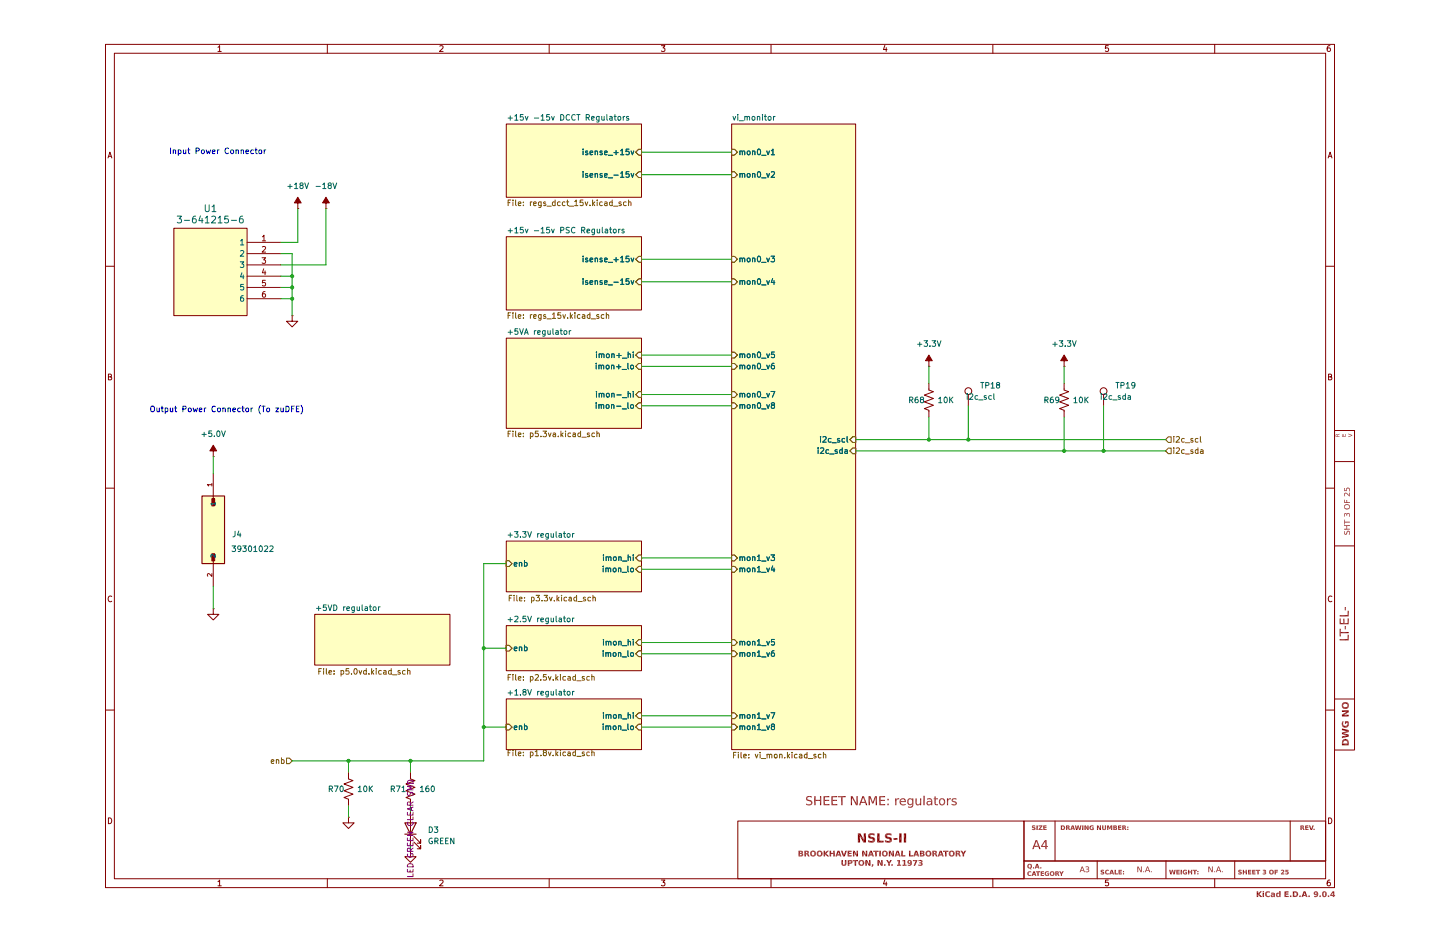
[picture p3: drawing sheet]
(kicad_sch
 (version 20250114)
 (generator "eeschema")
 (generator_version "9.0")
 (paper "A4")
 (lib_symbols
  (symbol "Connector:TestPoint"
   (pin_numbers (hide yes))
   (pin_names
    (offset 0.762) (hide yes)) (exclude_from_sim no) (in_bom yes) (on_board yes)
   (property "Reference" "TP" (at 0 6.858 0) (effects (font (size 1.27 1.27))))
   (property "Value" "TestPoint" (at 0 5.08 0) (effects (font (size 1.27 1.27))))
   (property "Footprint" "" (at 5.08 0 0) (effects (font (size 1.27 1.27)) (hide yes)))
   (property "Datasheet" "~" (at 5.08 0 0) (effects (font (size 1.27 1.27)) (hide yes)))
   (property "Description" "test point" (at 0 0 0) (effects (font (size 1.27 1.27)) (hide yes)))
   (symbol "TestPoint_0_1"
    (circle (center 0 3.302) (radius 0.762) (stroke (width 0) (type default)) (fill (type none))))
   (symbol "TestPoint_1_1"
    (pin passive line (at 0 0 90) (length 2.54) (name "1" (effects (font (size 1.27 1.27)))) (number "1" (effects (font (size 1.27 1.27))))))
   (embedded_fonts no))
  (symbol "Device:LED"
   (pin_numbers (hide yes))
   (pin_names
    (offset 1.016) (hide yes)) (exclude_from_sim no) (in_bom yes) (on_board yes)
   (property "Reference" "D" (at 0 2.54 0) (effects (font (size 1.27 1.27))))
   (property "Value" "LED" (at 0 -2.54 0) (effects (font (size 1.27 1.27))))
   (property "Footprint" "" (at 0 0 0) (effects (font (size 1.27 1.27)) (hide yes)))
   (property "Datasheet" "~" (at 0 0 0) (effects (font (size 1.27 1.27)) (hide yes)))
   (property "Description" "Light emitting diode" (at 0 0 0) (effects (font (size 1.27 1.27)) (hide yes)))
   (symbol "LED_0_1"
    (polyline (pts (xy -3.048 -0.762) (xy -4.572 -2.286) (xy -3.81 -2.286) (xy -4.572 -2.286) (xy -4.572 -1.524)) (stroke (width 0) (type default)) (fill (type none)))
    (polyline (pts (xy -1.778 -0.762) (xy -3.302 -2.286) (xy -2.54 -2.286) (xy -3.302 -2.286) (xy -3.302 -1.524)) (stroke (width 0) (type default)) (fill (type none)))
    (polyline (pts (xy -1.27 0) (xy 1.27 0)) (stroke (width 0) (type default)) (fill (type none)))
    (polyline (pts (xy -1.27 -1.27) (xy -1.27 1.27)) (stroke (width 0.254) (type default)) (fill (type none)))
    (polyline (pts (xy 1.27 -1.27) (xy 1.27 1.27) (xy -1.27 0) (xy 1.27 -1.27)) (stroke (width 0.254) (type default)) (fill (type none))))
   (symbol "LED_1_1"
    (pin passive line (at -3.81 0 0) (length 2.54) (name "K" (effects (font (size 1.27 1.27)))) (number "1" (effects (font (size 1.27 1.27)))))
    (pin passive line (at 3.81 0 180) (length 2.54) (name "A" (effects (font (size 1.27 1.27)))) (number "2" (effects (font (size 1.27 1.27))))))
   (embedded_fonts no))
  (symbol "Device:R_US"
   (pin_numbers (hide yes))
   (pin_names
    (offset 0)) (exclude_from_sim no) (in_bom yes) (on_board yes)
   (property "Reference" "R" (at 2.54 0 90) (effects (font (size 1.27 1.27))))
   (property "Value" "R_US" (at -2.54 0 90) (effects (font (size 1.27 1.27))))
   (property "Footprint" "" (at 1.016 -0.254 90) (effects (font (size 1.27 1.27)) (hide yes)))
   (property "Datasheet" "~" (at 0 0 0) (effects (font (size 1.27 1.27)) (hide yes)))
   (property "Description" "Resistor, US symbol" (at 0 0 0) (effects (font (size 1.27 1.27)) (hide yes)))
   (symbol "R_US_0_1"
    (polyline (pts (xy 0 2.286) (xy 0 2.54)) (stroke (width 0) (type default)) (fill (type none)))
    (polyline (pts (xy 0 2.286) (xy 1.016 1.905) (xy 0 1.524) (xy -1.016 1.143) (xy 0 0.762)) (stroke (width 0) (type default)) (fill (type none)))
    (polyline (pts (xy 0 0.762) (xy 1.016 0.381) (xy 0 0) (xy -1.016 -0.381) (xy 0 -0.762)) (stroke (width 0) (type default)) (fill (type none)))
    (polyline (pts (xy 0 -0.762) (xy 1.016 -1.143) (xy 0 -1.524) (xy -1.016 -1.905) (xy 0 -2.286)) (stroke (width 0) (type default)) (fill (type none)))
    (polyline (pts (xy 0 -2.286) (xy 0 -2.54)) (stroke (width 0) (type default)) (fill (type none))))
   (symbol "R_US_1_1"
    (pin passive line (at 0 3.81 270) (length 1.27) (name "~" (effects (font (size 1.27 1.27)))) (number "1" (effects (font (size 1.27 1.27)))))
    (pin passive line (at 0 -3.81 90) (length 1.27) (name "~" (effects (font (size 1.27 1.27)))) (number "2" (effects (font (size 1.27 1.27))))))
   (embedded_fonts no))
  (symbol "power:GND"
   (power)
   (pin_numbers (hide yes))
   (pin_names
    (offset 0) (hide yes)) (exclude_from_sim no) (in_bom yes) (on_board yes)
   (property "Reference" "#PWR" (at 0 -6.35 0) (effects (font (size 1.27 1.27)) (hide yes)))
   (property "Value" "GND" (at 0 -3.81 0) (effects (font (size 1.27 1.27))))
   (property "Footprint" "" (at 0 0 0) (effects (font (size 1.27 1.27)) (hide yes)))
   (property "Datasheet" "" (at 0 0 0) (effects (font (size 1.27 1.27)) (hide yes)))
   (property "Description" "Power symbol creates a global label with name \"GND\" , ground" (at 0 0 0) (effects (font (size 1.27 1.27)) (hide yes)))
   (symbol "GND_0_1"
    (polyline (pts (xy 0 0) (xy 0 -1.27) (xy 1.27 -1.27) (xy 0 -2.54) (xy -1.27 -1.27) (xy 0 -1.27)) (stroke (width 0) (type default)) (fill (type none))))
   (symbol "GND_1_1"
    (pin power_in line (at 0 0 270) (length 0) (name "~" (effects (font (size 1.27 1.27)))) (number "1" (effects (font (size 1.27 1.27))))))
   (embedded_fonts no))
  (symbol "psc:+18V"
   (power)
   (pin_numbers (hide yes))
   (pin_names
    (offset 0) (hide yes)) (exclude_from_sim no) (in_bom yes) (on_board yes)
   (property "Reference" "#PWR" (at 0 -3.81 0) (effects (font (size 1.27 1.27)) (hide yes)))
   (property "Value" "+18V" (at 0 3.556 0) (effects (font (size 1.27 1.27))))
   (property "Footprint" "" (at 0 0 0) (effects (font (size 1.27 1.27)) (hide yes)))
   (property "Datasheet" "" (at 0 0 0) (effects (font (size 1.27 1.27)) (hide yes)))
   (property "Description" "Power symbol creates a global label with name \"-15V\"" (at 0 0 0) (effects (font (size 1.27 1.27)) (hide yes)))
   (symbol "+18V_0_0"
    (pin power_in line (at 0 0 90) (length 0) (name "~" (effects (font (size 1.27 1.27)))) (number "1" (effects (font (size 1.27 1.27))))))
   (symbol "+18V_0_1"
    (polyline (pts (xy 0 0) (xy 0 1.27) (xy 0.762 1.27) (xy 0 2.54) (xy -0.762 1.27) (xy 0 1.27)) (stroke (width 0) (type default)) (fill (type outline))))
   (embedded_fonts no))
  (symbol "psc:+3.3V"
   (power)
   (pin_numbers (hide yes))
   (pin_names
    (offset 0) (hide yes)) (exclude_from_sim no) (in_bom yes) (on_board yes)
   (property "Reference" "#PWR" (at 0 -3.81 0) (effects (font (size 1.27 1.27)) (hide yes)))
   (property "Value" "+3.3V" (at 0 3.556 0) (effects (font (size 1.27 1.27))))
   (property "Footprint" "" (at 0 0 0) (effects (font (size 1.27 1.27)) (hide yes)))
   (property "Datasheet" "" (at 0 0 0) (effects (font (size 1.27 1.27)) (hide yes)))
   (property "Description" "Power symbol creates a global label with name \"-15V\"" (at 0 0 0) (effects (font (size 1.27 1.27)) (hide yes)))
   (symbol "+3.3V_0_0"
    (pin power_in line (at 0 0 90) (length 0) (name "~" (effects (font (size 1.27 1.27)))) (number "1" (effects (font (size 1.27 1.27))))))
   (symbol "+3.3V_0_1"
    (polyline (pts (xy 0 0) (xy 0 1.27) (xy 0.762 1.27) (xy 0 2.54) (xy -0.762 1.27) (xy 0 1.27)) (stroke (width 0) (type default)) (fill (type outline))))
   (embedded_fonts no))
  (symbol "psc:+5.0V"
   (power)
   (pin_numbers (hide yes))
   (pin_names
    (offset 0) (hide yes)) (exclude_from_sim no) (in_bom yes) (on_board yes)
   (property "Reference" "#PWR" (at 0 -3.81 0) (effects (font (size 1.27 1.27)) (hide yes)))
   (property "Value" "+5.0V" (at 0 3.556 0) (effects (font (size 1.27 1.27))))
   (property "Footprint" "" (at 0 0 0) (effects (font (size 1.27 1.27)) (hide yes)))
   (property "Datasheet" "" (at 0 0 0) (effects (font (size 1.27 1.27)) (hide yes)))
   (property "Description" "Power symbol creates a global label with name \"-15V\"" (at 0 0 0) (effects (font (size 1.27 1.27)) (hide yes)))
   (symbol "+5.0V_0_0"
    (pin power_in line (at 0 0 90) (length 0) (name "~" (effects (font (size 1.27 1.27)))) (number "1" (effects (font (size 1.27 1.27))))))
   (symbol "+5.0V_0_1"
    (polyline (pts (xy 0 0) (xy 0 1.27) (xy 0.762 1.27) (xy 0 2.54) (xy -0.762 1.27) (xy 0 1.27)) (stroke (width 0) (type default)) (fill (type outline))))
   (embedded_fonts no))
  (symbol "psc:-18V"
   (power)
   (pin_numbers (hide yes))
   (pin_names
    (offset 0) (hide yes)) (exclude_from_sim no) (in_bom yes) (on_board yes)
   (property "Reference" "#PWR" (at 0 -3.81 0) (effects (font (size 1.27 1.27)) (hide yes)))
   (property "Value" "-18V" (at 0 3.556 0) (effects (font (size 1.27 1.27))))
   (property "Footprint" "" (at 0 0 0) (effects (font (size 1.27 1.27)) (hide yes)))
   (property "Datasheet" "" (at 0 0 0) (effects (font (size 1.27 1.27)) (hide yes)))
   (property "Description" "Power symbol creates a global label with name \"-15V\"" (at 0 0 0) (effects (font (size 1.27 1.27)) (hide yes)))
   (symbol "-18V_0_0"
    (pin power_in line (at 0 0 90) (length 0) (name "~" (effects (font (size 1.27 1.27)))) (number "1" (effects (font (size 1.27 1.27))))))
   (symbol "-18V_0_1"
    (polyline (pts (xy 0 0) (xy 0 1.27) (xy 0.762 1.27) (xy 0 2.54) (xy -0.762 1.27) (xy 0 1.27)) (stroke (width 0) (type default)) (fill (type outline))))
   (embedded_fonts no))
  (symbol "psc:3-641215-6"
   (pin_names
    (offset 0.254)) (exclude_from_sim no) (in_bom yes) (on_board yes)
   (property "Reference" "U" (at 35.814 -13.208 0) (effects (font (size 1.524 1.524))))
   (property "Value" "3-641215-6" (at 30.48 10.414 0) (effects (font (size 1.524 1.524))))
   (property "Footprint" "myparts:3-641215-6_TYC" (at 0 0 0) (effects (font (size 1.27 1.27)
    (italic yes)) (hide yes)))
   (property "Datasheet" "https://www.te.com/commerce/DocumentDelivery/DDEController?Action=srchrtrv&DocNm=108-1050&DocType=Specification+Or+Standard&DocLang=English&PartCntxt=2300173-1&DocFormat=pdf" (at 0 0 0) (effects (font (size 1.27 1.27)
    (italic yes)) (hide yes)))
   (property "Description" "" (at 0 0 0) (effects (font (size 1.27 1.27)) (hide yes)))
   (symbol "3-641215-6_1_1"
    (rectangle (start 21.59 8.255) (end 38.1 -11.43) (stroke (width 0) (type solid)) (fill (type color) (color 255 255 194 1)))
    (pin power_out line (at 45.72 5.08 180) (length 7.62) (name "1" (effects (font (size 1.27 1.27)))) (number "1" (effects (font (size 1.27 1.27)))))
    (pin power_in line (at 45.72 2.54 180) (length 7.62) (name "2" (effects (font (size 1.27 1.27)))) (number "2" (effects (font (size 1.27 1.27)))))
    (pin power_out line (at 45.72 0 180) (length 7.62) (name "3" (effects (font (size 1.27 1.27)))) (number "3" (effects (font (size 1.27 1.27)))))
    (pin power_in line (at 45.72 -2.54 180) (length 7.62) (name "4" (effects (font (size 1.27 1.27)))) (number "4" (effects (font (size 1.27 1.27)))))
    (pin power_in line (at 45.72 -5.08 180) (length 7.62) (name "5" (effects (font (size 1.27 1.27)))) (number "5" (effects (font (size 1.27 1.27)))))
    (pin power_in line (at 45.72 -7.62 180) (length 7.62) (name "6" (effects (font (size 1.27 1.27)))) (number "6" (effects (font (size 1.27 1.27))))))
   (embedded_fonts no))
  (symbol "psc:39301022"
   (pin_names
    (offset 1.016)) (exclude_from_sim no) (in_bom yes) (on_board yes)
   (property "Reference" "J" (at -7.62 3.81 0) (effects (font (size 1.27 1.27)) (justify left bottom)))
   (property "Value" "39301022" (at -7.62 -5.08 0) (effects (font (size 1.27 1.27)) (justify left bottom)))
   (property "Footprint" "39301022:MOLEX_39301022" (at 0 0 0) (effects (font (size 1.27 1.27)) (justify bottom) (hide yes)))
   (property "Datasheet" "" (at 0 0 0) (effects (font (size 1.27 1.27)) (hide yes)))
   (property "Description" "" (at 0 0 0) (effects (font (size 1.27 1.27)) (hide yes)))
   (property "PARTREV" "A" (at 0 0 0) (effects (font (size 1.27 1.27)) (justify bottom) (hide yes)))
   (property "STANDARD" "Manufacturer Recommendations" (at 0 0 0) (effects (font (size 1.27 1.27)) (justify bottom) (hide yes)))
   (property "MAXIMUM_PACKAGE_HEIGHT" "11.40mm" (at 0 0 0) (effects (font (size 1.27 1.27)) (justify bottom) (hide yes)))
   (property "MANUFACTURER" "Molex" (at 0 0 0) (effects (font (size 1.27 1.27)) (justify bottom) (hide yes)))
   (symbol "39301022_0_0"
    (polyline (pts (xy -7.62 0) (xy -5.715 0)) (stroke (width 0.254) (type default)) (fill (type none)))
    (rectangle (start -7.62 -2.54) (end 7.62 2.54) (stroke (width 0.254) (type default)) (fill (type background)))
    (rectangle (start -6.985 -0.3175) (end -5.3975 0.3175) (stroke (width 0.1) (type default)) (fill (type outline)))
    (rectangle (start 5.3975 -0.3175) (end 6.985 0.3175) (stroke (width 0.1) (type default)) (fill (type outline)))
    (polyline (pts (xy 7.62 0) (xy 5.715 0)) (stroke (width 0.254) (type default)) (fill (type none)))
    (pin passive line (at -12.7 0 0) (length 5.08) (name "1" (effects (font (size 1.016 1.016)))) (number "1" (effects (font (size 1.016 1.016)))))
    (pin passive line (at 12.7 0 180) (length 5.08) (name "2" (effects (font (size 1.016 1.016)))) (number "2" (effects (font (size 1.016 1.016))))))
   (embedded_fonts no)))
 (text "Output Power Connector (To zuDFE)\n"
  (exclude_from_sim no)
  (at 37.338 92.456 0)
  (effects (font (size 1.27 1.27))))
 (text "Input Power Connector"
  (exclude_from_sim no)
  (at 35.306 34.29 0)
  (effects (font (size 1.27 1.27))))
 (junction
  (at 52.07 64.77)
  (diameter 0)
  (color 0 0 0 0))
 (junction
  (at 64.77 171.45)
  (diameter 0)
  (color 0 0 0 0))
 (junction
  (at 52.07 67.31)
  (diameter 0)
  (color 0 0 0 0))
 (junction
  (at 226.06 101.6)
  (diameter 0)
  (color 0 0 0 0))
 (junction
  (at 78.74 171.45)
  (diameter 0)
  (color 0 0 0 0))
 (junction
  (at 95.25 146.05)
  (diameter 0)
  (color 0 0 0 0))
 (junction
  (at 95.25 163.83)
  (diameter 0)
  (color 0 0 0 0))
 (junction
  (at 204.47 99.06)
  (diameter 0)
  (color 0 0 0 0))
 (junction
  (at 52.07 62.23)
  (diameter 0)
  (color 0 0 0 0))
 (junction
  (at 195.58 99.06)
  (diameter 0)
  (color 0 0 0 0))
 (junction
  (at 234.95 101.6)
  (diameter 0)
  (color 0 0 0 0))
 (wire
  (pts (xy 64.77 171.45) (xy 78.74 171.45))
  (stroke (width 0) (type default)))
 (wire
  (pts (xy 226.06 101.6) (xy 234.95 101.6))
  (stroke (width 0) (type default)))
 (wire
  (pts (xy 234.95 101.6) (xy 248.92 101.6))
  (stroke (width 0) (type default)))
 (wire
  (pts (xy 130.81 63.5) (xy 151.13 63.5))
  (stroke (width 0) (type default)))
 (wire
  (pts (xy 34.29 102.87) (xy 34.29 106.68))
  (stroke (width 0) (type default)))
 (wire
  (pts (xy 49.53 67.31) (xy 52.07 67.31))
  (stroke (width 0) (type default)))
 (wire
  (pts (xy 78.74 171.45) (xy 95.25 171.45))
  (stroke (width 0) (type default)))
 (wire
  (pts (xy 130.81 163.83) (xy 151.13 163.83))
  (stroke (width 0) (type default)))
 (wire
  (pts (xy 53.34 46.99) (xy 53.34 54.61))
  (stroke (width 0) (type default)))
 (wire
  (pts (xy 226.06 82.55) (xy 226.06 86.36))
  (stroke (width 0) (type default)))
 (wire
  (pts (xy 95.25 163.83) (xy 95.25 171.45))
  (stroke (width 0) (type default)))
 (wire
  (pts (xy 130.81 147.32) (xy 151.13 147.32))
  (stroke (width 0) (type default)))
 (wire
  (pts (xy 49.53 64.77) (xy 52.07 64.77))
  (stroke (width 0) (type default)))
 (wire
  (pts (xy 130.81 34.29) (xy 151.13 34.29))
  (stroke (width 0) (type default)))
 (wire
  (pts (xy 130.81 88.9) (xy 151.13 88.9))
  (stroke (width 0) (type default)))
 (wire
  (pts (xy 78.74 171.45) (xy 78.74 173.99))
  (stroke (width 0) (type default)))
 (wire
  (pts (xy 64.77 173.99) (xy 64.77 171.45))
  (stroke (width 0) (type default)))
 (wire
  (pts (xy 52.07 62.23) (xy 52.07 64.77))
  (stroke (width 0) (type default)))
 (wire
  (pts (xy 78.74 190.5) (xy 78.74 191.77))
  (stroke (width 0) (type default)))
 (wire
  (pts (xy 95.25 127) (xy 95.25 146.05))
  (stroke (width 0) (type default)))
 (wire
  (pts (xy 130.81 82.55) (xy 151.13 82.55))
  (stroke (width 0) (type default)))
 (wire
  (pts (xy 130.81 125.73) (xy 151.13 125.73))
  (stroke (width 0) (type default)))
 (wire
  (pts (xy 59.69 59.69) (xy 49.53 59.69))
  (stroke (width 0) (type default)))
 (wire
  (pts (xy 52.07 57.15) (xy 52.07 62.23))
  (stroke (width 0) (type default)))
 (wire
  (pts (xy 52.07 67.31) (xy 52.07 71.12))
  (stroke (width 0) (type default)))
 (wire
  (pts (xy 130.81 91.44) (xy 151.13 91.44))
  (stroke (width 0) (type default)))
 (wire
  (pts (xy 204.47 99.06) (xy 248.92 99.06))
  (stroke (width 0) (type default)))
 (wire
  (pts (xy 49.53 62.23) (xy 52.07 62.23))
  (stroke (width 0) (type default)))
 (wire
  (pts (xy 49.53 57.15) (xy 52.07 57.15))
  (stroke (width 0) (type default)))
 (wire
  (pts (xy 130.81 39.37) (xy 151.13 39.37))
  (stroke (width 0) (type default)))
 (wire
  (pts (xy 130.81 144.78) (xy 151.13 144.78))
  (stroke (width 0) (type default)))
 (wire
  (pts (xy 78.74 182.88) (xy 78.74 181.61))
  (stroke (width 0) (type default)))
 (wire
  (pts (xy 52.07 64.77) (xy 52.07 67.31))
  (stroke (width 0) (type default)))
 (wire
  (pts (xy 53.34 54.61) (xy 49.53 54.61))
  (stroke (width 0) (type default)))
 (wire
  (pts (xy 130.81 161.29) (xy 151.13 161.29))
  (stroke (width 0) (type default)))
 (wire
  (pts (xy 204.47 91.44) (xy 204.47 99.06))
  (stroke (width 0) (type default)))
 (wire
  (pts (xy 195.58 93.98) (xy 195.58 99.06))
  (stroke (width 0) (type default)))
 (wire
  (pts (xy 130.81 80.01) (xy 151.13 80.01))
  (stroke (width 0) (type default)))
 (wire
  (pts (xy 64.77 184.15) (xy 64.77 181.61))
  (stroke (width 0) (type default)))
 (wire
  (pts (xy 179.07 99.06) (xy 195.58 99.06))
  (stroke (width 0) (type default)))
 (wire
  (pts (xy 95.25 146.05) (xy 100.33 146.05))
  (stroke (width 0) (type default)))
 (wire
  (pts (xy 34.29 132.08) (xy 34.29 137.16))
  (stroke (width 0) (type default)))
 (wire
  (pts (xy 226.06 93.98) (xy 226.06 101.6))
  (stroke (width 0) (type default)))
 (wire
  (pts (xy 95.25 163.83) (xy 95.25 146.05))
  (stroke (width 0) (type default)))
 (wire
  (pts (xy 52.07 171.45) (xy 64.77 171.45))
  (stroke (width 0) (type default)))
 (wire
  (pts (xy 195.58 99.06) (xy 204.47 99.06))
  (stroke (width 0) (type default)))
 (wire
  (pts (xy 195.58 82.55) (xy 195.58 86.36))
  (stroke (width 0) (type default)))
 (wire
  (pts (xy 234.95 91.44) (xy 234.95 101.6))
  (stroke (width 0) (type default)))
 (wire
  (pts (xy 130.81 128.27) (xy 151.13 128.27))
  (stroke (width 0) (type default)))
 (wire
  (pts (xy 179.07 101.6) (xy 226.06 101.6))
  (stroke (width 0) (type default)))
 (wire
  (pts (xy 59.69 46.99) (xy 59.69 59.69))
  (stroke (width 0) (type default)))
 (wire
  (pts (xy 130.81 58.42) (xy 151.13 58.42))
  (stroke (width 0) (type default)))
 (wire
  (pts (xy 100.33 163.83) (xy 95.25 163.83))
  (stroke (width 0) (type default)))
 (wire
  (pts (xy 100.33 127) (xy 95.25 127))
  (stroke (width 0) (type default)))
 (hierarchical_label "i2c_sda"
  (shape input)
  (at 248.92 101.6 0)
  (effects (font (size 1.27 1.27)) (justify left)))
 (hierarchical_label "i2c_scl"
  (shape input)
  (at 248.92 99.06 0)
  (effects (font (size 1.27 1.27)) (justify left)))
 (hierarchical_label "enb"
  (shape input)
  (at 52.07 171.45 180)
  (effects (font (size 1.27 1.27)) (justify right)))
 (symbol
  (lib_id "psc:-18V")
  (at 59.69 46.99 0)
  (unit 1)
  (exclude_from_sim no)
  (in_bom yes)
  (on_board yes)
  (dnp no)
  (fields_autoplaced yes)
  (property "Reference" "#PWR014" (at 59.69 50.8 0) (effects (font (size 1.27 1.27)) (hide yes)))
  (property "Value" "-18V" (at 59.69 41.91 0) (effects (font (size 1.27 1.27))))
  (property "Footprint" "" (at 59.69 46.99 0) (effects (font (size 1.27 1.27)) (hide yes)))
  (property "Datasheet" "" (at 59.69 46.99 0) (effects (font (size 1.27 1.27)) (hide yes)))
  (property "Description" "Power symbol creates a global label with name \"-15V\"" (at 59.69 46.99 0) (effects (font (size 1.27 1.27)) (hide yes)))
  (pin "1"))
 (symbol
  (lib_id "Device:R_US")
  (at 64.77 177.8 0)
  (unit 1)
  (exclude_from_sim no)
  (in_bom yes)
  (on_board yes)
  (dnp no)
  (property "Reference" "R70" (at 61.976 177.8 0) (effects (font (size 1.27 1.27))))
  (property "Value" "10K" (at 68.58 177.8 0) (effects (font (size 1.27 1.27))))
  (property "Footprint" "Resistor_SMD:R_0402_1005Metric" (at 65.786 178.054 90) (effects (font (size 1.27 1.27)) (hide yes)))
  (property "Datasheet" "~" (at 64.77 177.8 0) (effects (font (size 1.27 1.27)) (hide yes)))
  (property "Description" "RES SMD 9.53K OHM 1% 1/10W 0402" (at 64.77 177.8 0) (effects (font (size 1.27 1.27)) (hide yes)))
  (property "Tolerance" "1%" (at 68.58 172.72 90) (effects (font (size 1.27 1.27)) (hide yes)))
  (property "MFG" "Panasonic" (at 64.77 177.8 0) (effects (font (size 1.27 1.27)) (hide yes)))
  (property "MFG_PN" "ERJ-2RKF1002X" (at 64.77 177.8 0) (effects (font (size 1.27 1.27)) (hide yes)))
  (property "Cost" "0.01" (at 64.77 177.8 0) (effects (font (size 1.27 1.27)) (hide yes)))
  (pin "2")
  (pin "1"))
 (symbol
  (lib_id "power:GND")
  (at 34.29 137.16 0)
  (unit 1)
  (exclude_from_sim no)
  (in_bom yes)
  (on_board yes)
  (dnp no)
  (fields_autoplaced yes)
  (property "Reference" "#PWR011" (at 34.29 143.51 0) (effects (font (size 1.27 1.27)) (hide yes)))
  (property "Value" "GND" (at 34.29 142.24 0) (effects (font (size 1.27 1.27)) (hide yes)))
  (property "Footprint" "" (at 34.29 137.16 0) (effects (font (size 1.27 1.27)) (hide yes)))
  (property "Datasheet" "" (at 34.29 137.16 0) (effects (font (size 1.27 1.27)) (hide yes)))
  (property "Description" "Power symbol creates a global label with name \"GND\" , ground" (at 34.29 137.16 0) (effects (font (size 1.27 1.27)) (hide yes)))
  (pin "1"))
 (symbol
  (lib_id "psc:+5.0V")
  (at 34.29 102.87 0)
  (unit 1)
  (exclude_from_sim no)
  (in_bom yes)
  (on_board yes)
  (dnp no)
  (fields_autoplaced yes)
  (property "Reference" "#PWR010" (at 34.29 106.68 0) (effects (font (size 1.27 1.27)) (hide yes)))
  (property "Value" "+5.0V" (at 34.29 97.79 0) (effects (font (size 1.27 1.27))))
  (property "Footprint" "" (at 34.29 102.87 0) (effects (font (size 1.27 1.27)) (hide yes)))
  (property "Datasheet" "" (at 34.29 102.87 0) (effects (font (size 1.27 1.27)) (hide yes)))
  (property "Description" "Power symbol creates a global label with name \"-15V\"" (at 34.29 102.87 0) (effects (font (size 1.27 1.27)) (hide yes)))
  (pin "1"))
 (symbol
  (lib_id "Device:R_US")
  (at 78.74 177.8 0)
  (unit 1)
  (exclude_from_sim no)
  (in_bom yes)
  (on_board yes)
  (dnp no)
  (property "Reference" "R71" (at 75.946 177.8 0) (effects (font (size 1.27 1.27))))
  (property "Value" "160" (at 82.55 177.8 0) (effects (font (size 1.27 1.27))))
  (property "Footprint" "Resistor_SMD:R_0402_1005Metric" (at 79.756 178.054 90) (effects (font (size 1.27 1.27)) (hide yes)))
  (property "Datasheet" "~" (at 78.74 177.8 0) (effects (font (size 1.27 1.27)) (hide yes)))
  (property "Description" "RES SMD 160 OHM 1% 1/10W 0402" (at 78.74 177.8 0) (effects (font (size 1.27 1.27)) (hide yes)))
  (property "Tolerance" "1%" (at 82.55 172.72 90) (effects (font (size 1.27 1.27)) (hide yes)))
  (property "Cost" "0.01" (at 78.74 177.8 0) (effects (font (size 1.27 1.27)) (hide yes)))
  (property "MFG" "Panasonic" (at 78.74 177.8 0) (effects (font (size 1.27 1.27)) (hide yes)))
  (property "MFG_PN" "ERJ-2RKF1600X" (at 78.74 177.8 0) (effects (font (size 1.27 1.27)) (hide yes)))
  (pin "2")
  (pin "1"))
 (symbol
  (lib_id "psc:+3.3V")
  (at 195.58 82.55 0)
  (unit 1)
  (exclude_from_sim no)
  (in_bom yes)
  (on_board yes)
  (dnp no)
  (fields_autoplaced yes)
  (property "Reference" "#PWR0230" (at 195.58 86.36 0) (effects (font (size 1.27 1.27)) (hide yes)))
  (property "Value" "+3.3V" (at 195.58 77.47 0) (effects (font (size 1.27 1.27))))
  (property "Footprint" "" (at 195.58 82.55 0) (effects (font (size 1.27 1.27)) (hide yes)))
  (property "Datasheet" "" (at 195.58 82.55 0) (effects (font (size 1.27 1.27)) (hide yes)))
  (property "Description" "Power symbol creates a global label with name \"-15V\"" (at 195.58 82.55 0) (effects (font (size 1.27 1.27)) (hide yes)))
  (pin "1"))
 (symbol
  (lib_id "psc:3-641215-6")
  (at 3.81 59.69 0)
  (unit 1)
  (exclude_from_sim no)
  (in_bom yes)
  (on_board yes)
  (dnp no)
  (fields_autoplaced yes)
  (property "Reference" "U1" (at 33.655 46.99 0) (effects (font (size 1.524 1.524))))
  (property "Value" "3-641215-6" (at 33.655 49.53 0) (effects (font (size 1.524 1.524))))
  (property "Footprint" "myparts:3-641215-6_TYC" (at 3.81 59.69 0) (effects (font (size 1.27 1.27)
    (italic yes)) (hide yes)))
  (property "Datasheet" "https://www.te.com/commerce/DocumentDelivery/DDEController?Action=srchrtrv&DocNm=108-1050&DocType=Specification+Or+Standard&DocLang=English&PartCntxt=2300173-1&DocFormat=pdf" (at 3.81 59.69 0) (effects (font (size 1.27 1.27)
    (italic yes)) (hide yes)))
  (property "Description" "CONN HEADER VERT 6POS 2.54MM" (at 3.81 59.69 0) (effects (font (size 1.27 1.27)) (hide yes)))
  (property "Cost" "1.78" (at 3.81 59.69 0) (effects (font (size 1.27 1.27)) (hide yes)))
  (property "MFG" "TE" (at 3.81 59.69 0) (effects (font (size 1.27 1.27)) (hide yes)))
  (property "MFG_PN" "3-641215-6" (at 3.81 59.69 0) (effects (font (size 1.27 1.27)) (hide yes)))
  (pin "4")
  (pin "5")
  (pin "6")
  (pin "3")
  (pin "2")
  (pin "1"))
 (symbol
  (lib_id "power:GND")
  (at 78.74 191.77 0)
  (unit 1)
  (exclude_from_sim no)
  (in_bom yes)
  (on_board yes)
  (dnp no)
  (fields_autoplaced yes)
  (property "Reference" "#PWR0239" (at 78.74 198.12 0) (effects (font (size 1.27 1.27)) (hide yes)))
  (property "Value" "GND" (at 78.74 196.85 0) (effects (font (size 1.27 1.27)) (hide yes)))
  (property "Footprint" "" (at 78.74 191.77 0) (effects (font (size 1.27 1.27)) (hide yes)))
  (property "Datasheet" "" (at 78.74 191.77 0) (effects (font (size 1.27 1.27)) (hide yes)))
  (property "Description" "Power symbol creates a global label with name \"GND\" , ground" (at 78.74 191.77 0) (effects (font (size 1.27 1.27)) (hide yes)))
  (pin "1"))
 (symbol
  (lib_id "psc:39301022")
  (at 34.29 119.38 90)
  (mirror x)
  (unit 1)
  (exclude_from_sim no)
  (in_bom yes)
  (on_board yes)
  (dnp no)
  (property "Reference" "J4" (at 39.624 120.396 90) (effects (font (size 1.27 1.27))))
  (property "Value" "39301022" (at 43.18 123.698 90) (effects (font (size 1.27 1.27))))
  (property "Footprint" "myparts:MOLEX_39301022" (at 34.29 119.38 0) (effects (font (size 1.27 1.27)) (justify bottom) (hide yes)))
  (property "Datasheet" "" (at 34.29 119.38 0) (effects (font (size 1.27 1.27)) (hide yes)))
  (property "Description" "CONN HEADER R/A 2POS" (at 34.29 119.38 0) (effects (font (size 1.27 1.27)) (hide yes)))
  (property "PARTREV" "A" (at 34.29 119.38 0) (effects (font (size 1.27 1.27)) (justify bottom) (hide yes)))
  (property "STANDARD" "Manufacturer Recommendations" (at 34.29 119.38 0) (effects (font (size 1.27 1.27)) (justify bottom) (hide yes)))
  (property "MAXIMUM_PACKAGE_HEIGHT" "11.40mm" (at 34.29 119.38 0) (effects (font (size 1.27 1.27)) (justify bottom) (hide yes)))
  (property "MANUFACTURER" "Molex" (at 34.29 119.38 0) (effects (font (size 1.27 1.27)) (justify bottom) (hide yes)))
  (property "MFG" "Molex" (at 34.29 119.38 0) (effects (font (size 1.27 1.27)) (hide yes)))
  (property "MFG_PN" "0039301022" (at 34.29 119.38 0) (effects (font (size 1.27 1.27)) (hide yes)))
  (property "Cost" "1.25" (at 34.29 119.38 0) (effects (font (size 1.27 1.27)) (hide yes)))
  (pin "1")
  (pin "2"))
 (symbol
  (lib_id "Device:R_US")
  (at 195.58 90.17 0)
  (unit 1)
  (exclude_from_sim no)
  (in_bom yes)
  (on_board yes)
  (dnp no)
  (property "Reference" "R68" (at 192.786 90.17 0) (effects (font (size 1.27 1.27))))
  (property "Value" "10K" (at 199.39 90.17 0) (effects (font (size 1.27 1.27))))
  (property "Footprint" "Resistor_SMD:R_0402_1005Metric" (at 196.596 90.424 90) (effects (font (size 1.27 1.27)) (hide yes)))
  (property "Datasheet" "~" (at 195.58 90.17 0) (effects (font (size 1.27 1.27)) (hide yes)))
  (property "Description" "RES SMD 9.53K OHM 1% 1/10W 0402" (at 195.58 90.17 0) (effects (font (size 1.27 1.27)) (hide yes)))
  (property "Tolerance" "1%" (at 199.39 85.09 90) (effects (font (size 1.27 1.27)) (hide yes)))
  (property "MFG" "Panasonic" (at 195.58 90.17 0) (effects (font (size 1.27 1.27)) (hide yes)))
  (property "MFG_PN" "ERJ-2RKF1002X" (at 195.58 90.17 0) (effects (font (size 1.27 1.27)) (hide yes)))
  (property "Cost" "0.01" (at 195.58 90.17 0) (effects (font (size 1.27 1.27)) (hide yes)))
  (pin "2")
  (pin "1"))
 (symbol
  (lib_id "Connector:TestPoint")
  (at 204.47 91.44 0)
  (unit 1)
  (exclude_from_sim no)
  (in_bom yes)
  (on_board yes)
  (dnp no)
  (fields_autoplaced yes)
  (property "Reference" "TP18" (at 207.01 86.8679 0) (effects (font (size 1.27 1.27)) (justify left)))
  (property "Value" "${SHORT_NET_NAME(1)}" (at 207.01 89.4079 0) (effects (font (size 1.27 1.27)) (justify left)))
  (property "Footprint" "myparts:TestPoint_RCS-0C" (at 209.55 91.44 0) (effects (font (size 1.27 1.27)) (hide yes)))
  (property "Datasheet" "~" (at 209.55 91.44 0) (effects (font (size 1.27 1.27)) (hide yes)))
  (property "Description" "PC TEST POINT NATURAL" (at 204.47 91.44 0) (effects (font (size 1.27 1.27)) (hide yes)))
  (property "MFG" "TE" (at 204.47 91.44 0) (effects (font (size 1.27 1.27)) (hide yes)))
  (property "MFG_PN" "RCS-0C" (at 204.47 91.44 0) (effects (font (size 1.27 1.27)) (hide yes)))
  (property "Cost" "0.23" (at 204.47 91.44 0) (effects (font (size 1.27 1.27)) (hide yes)))
  (pin "1"))
 (symbol
  (lib_id "power:GND")
  (at 52.07 71.12 0)
  (unit 1)
  (exclude_from_sim no)
  (in_bom yes)
  (on_board yes)
  (dnp no)
  (fields_autoplaced yes)
  (property "Reference" "#PWR012" (at 52.07 77.47 0) (effects (font (size 1.27 1.27)) (hide yes)))
  (property "Value" "GND" (at 52.07 76.2 0) (effects (font (size 1.27 1.27)) (hide yes)))
  (property "Footprint" "" (at 52.07 71.12 0) (effects (font (size 1.27 1.27)) (hide yes)))
  (property "Datasheet" "" (at 52.07 71.12 0) (effects (font (size 1.27 1.27)) (hide yes)))
  (property "Description" "Power symbol creates a global label with name \"GND\" , ground" (at 52.07 71.12 0) (effects (font (size 1.27 1.27)) (hide yes)))
  (pin "1"))
 (symbol
  (lib_id "Device:R_US")
  (at 226.06 90.17 0)
  (unit 1)
  (exclude_from_sim no)
  (in_bom yes)
  (on_board yes)
  (dnp no)
  (property "Reference" "R69" (at 223.266 90.17 0) (effects (font (size 1.27 1.27))))
  (property "Value" "10K" (at 229.87 90.17 0) (effects (font (size 1.27 1.27))))
  (property "Footprint" "Resistor_SMD:R_0402_1005Metric" (at 227.076 90.424 90) (effects (font (size 1.27 1.27)) (hide yes)))
  (property "Datasheet" "~" (at 226.06 90.17 0) (effects (font (size 1.27 1.27)) (hide yes)))
  (property "Description" "RES SMD 9.53K OHM 1% 1/10W 0402" (at 226.06 90.17 0) (effects (font (size 1.27 1.27)) (hide yes)))
  (property "Tolerance" "1%" (at 229.87 85.09 90) (effects (font (size 1.27 1.27)) (hide yes)))
  (property "MFG" "Panasonic" (at 226.06 90.17 0) (effects (font (size 1.27 1.27)) (hide yes)))
  (property "MFG_PN" "ERJ-2RKF1002X" (at 226.06 90.17 0) (effects (font (size 1.27 1.27)) (hide yes)))
  (property "Cost" "0.01" (at 226.06 90.17 0) (effects (font (size 1.27 1.27)) (hide yes)))
  (pin "2")
  (pin "1"))
 (symbol
  (lib_id "Device:LED")
  (at 78.74 186.69 90)
  (unit 1)
  (exclude_from_sim no)
  (in_bom yes)
  (on_board yes)
  (dnp no)
  (property "Reference" "D3" (at 82.55 187.0075 90) (effects (font (size 1.27 1.27)) (justify right)))
  (property "Value" "GREEN" (at 82.55 189.5475 90) (effects (font (size 1.27 1.27)) (justify right)))
  (property "Footprint" "LED_SMD:LED_0603_1608Metric" (at 78.74 186.69 0) (effects (font (size 1.27 1.27)) (hide yes)))
  (property "Datasheet" "~" (at 78.74 186.69 0) (effects (font (size 1.27 1.27)) (hide yes)))
  (property "Description" "LED GREEN CLEAR SMD" (at 78.74 186.69 0) (effects (font (size 1.27 1.27))))
  (property "MFG" "Lite-On Inc." (at 78.74 186.69 0) (effects (font (size 1.27 1.27)) (hide yes)))
  (property "MFG_PN" "LTST-C191KGKT" (at 78.74 186.69 0) (effects (font (size 1.27 1.27)) (hide yes)))
  (property "Cost" "0.1" (at 78.74 186.69 90) (effects (font (size 1.27 1.27)) (hide yes)))
  (pin "1")
  (pin "2"))
 (symbol
  (lib_id "power:GND")
  (at 64.77 184.15 0)
  (unit 1)
  (exclude_from_sim no)
  (in_bom yes)
  (on_board yes)
  (dnp no)
  (fields_autoplaced yes)
  (property "Reference" "#PWR0238" (at 64.77 190.5 0) (effects (font (size 1.27 1.27)) (hide yes)))
  (property "Value" "GND" (at 64.77 189.23 0) (effects (font (size 1.27 1.27)) (hide yes)))
  (property "Footprint" "" (at 64.77 184.15 0) (effects (font (size 1.27 1.27)) (hide yes)))
  (property "Datasheet" "" (at 64.77 184.15 0) (effects (font (size 1.27 1.27)) (hide yes)))
  (property "Description" "Power symbol creates a global label with name \"GND\" , ground" (at 64.77 184.15 0) (effects (font (size 1.27 1.27)) (hide yes)))
  (pin "1"))
 (symbol
  (lib_id "psc:+3.3V")
  (at 226.06 82.55 0)
  (unit 1)
  (exclude_from_sim no)
  (in_bom yes)
  (on_board yes)
  (dnp no)
  (fields_autoplaced yes)
  (property "Reference" "#PWR0231" (at 226.06 86.36 0) (effects (font (size 1.27 1.27)) (hide yes)))
  (property "Value" "+3.3V" (at 226.06 77.47 0) (effects (font (size 1.27 1.27))))
  (property "Footprint" "" (at 226.06 82.55 0) (effects (font (size 1.27 1.27)) (hide yes)))
  (property "Datasheet" "" (at 226.06 82.55 0) (effects (font (size 1.27 1.27)) (hide yes)))
  (property "Description" "Power symbol creates a global label with name \"-15V\"" (at 226.06 82.55 0) (effects (font (size 1.27 1.27)) (hide yes)))
  (pin "1"))
 (symbol
  (lib_id "psc:+18V")
  (at 53.34 46.99 0)
  (unit 1)
  (exclude_from_sim no)
  (in_bom yes)
  (on_board yes)
  (dnp no)
  (fields_autoplaced yes)
  (property "Reference" "#PWR013" (at 53.34 50.8 0) (effects (font (size 1.27 1.27)) (hide yes)))
  (property "Value" "+18V" (at 53.34 41.91 0) (effects (font (size 1.27 1.27))))
  (property "Footprint" "" (at 53.34 46.99 0) (effects (font (size 1.27 1.27)) (hide yes)))
  (property "Datasheet" "" (at 53.34 46.99 0) (effects (font (size 1.27 1.27)) (hide yes)))
  (property "Description" "Power symbol creates a global label with name \"-15V\"" (at 53.34 46.99 0) (effects (font (size 1.27 1.27)) (hide yes)))
  (pin "1"))
 (symbol
  (lib_id "Connector:TestPoint")
  (at 234.95 91.44 0)
  (unit 1)
  (exclude_from_sim no)
  (in_bom yes)
  (on_board yes)
  (dnp no)
  (fields_autoplaced yes)
  (property "Reference" "TP19" (at 237.49 86.8679 0) (effects (font (size 1.27 1.27)) (justify left)))
  (property "Value" "${SHORT_NET_NAME(1)}" (at 237.49 89.4079 0) (effects (font (size 1.27 1.27)) (justify left)))
  (property "Footprint" "myparts:TestPoint_RCS-0C" (at 240.03 91.44 0) (effects (font (size 1.27 1.27)) (hide yes)))
  (property "Datasheet" "~" (at 240.03 91.44 0) (effects (font (size 1.27 1.27)) (hide yes)))
  (property "Description" "PC TEST POINT NATURAL" (at 234.95 91.44 0) (effects (font (size 1.27 1.27)) (hide yes)))
  (property "MFG" "TE" (at 234.95 91.44 0) (effects (font (size 1.27 1.27)) (hide yes)))
  (property "MFG_PN" "RCS-0C" (at 234.95 91.44 0) (effects (font (size 1.27 1.27)) (hide yes)))
  (property "Cost" "0.23" (at 234.95 91.44 0) (effects (font (size 1.27 1.27)) (hide yes)))
  (pin "1"))
 (sheet
  (at 100.33 157.48)
  (size 30.48 11.43)
  (exclude_from_sim no)
  (in_bom yes)
  (on_board yes)
  (dnp no)
  (fields_autoplaced yes)
  (stroke (width 0.1524) (type solid))
  (fill (color 255 255 194 1.0000))
  (property "Sheetname" "+1.8V regulator" (at 100.33 156.7684 0) (effects (font (size 1.27 1.27)) (justify left bottom)))
  (property "Sheetfile" "p1.8v.kicad_sch" (at 100.33 168.9866 0) (effects (font (size 1.27 1.27)) (justify left top)))
  (pin "imon_hi" input (at 130.81 161.29 0) (effects (font (size 1.27 1.27)) (justify right)))
  (pin "imon_lo" input (at 130.81 163.83 0) (effects (font (size 1.27 1.27)) (justify right)))
  (pin "enb" input (at 100.33 163.83 180) (effects (font (size 1.27 1.27)) (justify left))))
 (sheet
  (at 100.33 76.2)
  (size 30.48 20.32)
  (exclude_from_sim no)
  (in_bom yes)
  (on_board yes)
  (dnp no)
  (fields_autoplaced yes)
  (stroke (width 0.1524) (type solid))
  (fill (color 255 255 194 1.0000))
  (property "Sheetname" "+5VA regulator" (at 100.33 75.4884 0) (effects (font (size 1.27 1.27)) (justify left bottom)))
  (property "Sheetfile" "p5.3va.kicad_sch" (at 100.33 97.1046 0) (effects (font (size 1.27 1.27)) (justify left top)))
  (pin "imon+_hi" input (at 130.81 80.01 0) (effects (font (size 1.27 1.27)) (justify right)))
  (pin "imon-_hi" input (at 130.81 88.9 0) (effects (font (size 1.27 1.27)) (justify right)))
  (pin "imon-_lo" input (at 130.81 91.44 0) (effects (font (size 1.27 1.27)) (justify right)))
  (pin "imon+_lo" input (at 130.81 82.55 0) (effects (font (size 1.27 1.27)) (justify right))))
 (sheet
  (at 100.33 140.97)
  (size 30.48 10.16)
  (exclude_from_sim no)
  (in_bom yes)
  (on_board yes)
  (dnp no)
  (fields_autoplaced yes)
  (stroke (width 0.1524) (type solid))
  (fill (color 255 255 194 1.0000))
  (property "Sheetname" "+2.5V regulator" (at 100.33 140.2584 0) (effects (font (size 1.27 1.27)) (justify left bottom)))
  (property "Sheetfile" "p2.5v.kicad_sch" (at 100.33 151.9686 0) (effects (font (size 1.27 1.27)) (justify left top)))
  (pin "imon_hi" input (at 130.81 144.78 0) (effects (font (size 1.27 1.27)) (justify right)))
  (pin "imon_lo" input (at 130.81 147.32 0) (effects (font (size 1.27 1.27)) (justify right)))
  (pin "enb" input (at 100.33 146.05 180) (effects (font (size 1.27 1.27)) (justify left))))
 (sheet
  (at 151.13 27.94)
  (size 27.94 140.97)
  (exclude_from_sim no)
  (in_bom yes)
  (on_board yes)
  (dnp no)
  (fields_autoplaced yes)
  (stroke (width 0.1524) (type solid))
  (fill (color 255 255 194 1.0000))
  (property "Sheetname" "vi_monitor" (at 151.13 27.2284 0) (effects (font (size 1.27 1.27)) (justify left bottom)))
  (property "Sheetfile" "vi_mon.kicad_sch" (at 151.13 169.4946 0) (effects (font (size 1.27 1.27)) (justify left top)))
  (pin "mon0_v7" input (at 151.13 88.9 180) (effects (font (size 1.27 1.27)) (justify left)))
  (pin "mon1_v4" input (at 151.13 128.27 180) (effects (font (size 1.27 1.27)) (justify left)))
  (pin "mon0_v4" input (at 151.13 63.5 180) (effects (font (size 1.27 1.27)) (justify left)))
  (pin "mon0_v5" input (at 151.13 80.01 180) (effects (font (size 1.27 1.27)) (justify left)))
  (pin "i2c_scl" input (at 179.07 99.06 0) (effects (font (size 1.27 1.27)) (justify right)))
  (pin "mon0_v6" input (at 151.13 82.55 180) (effects (font (size 1.27 1.27)) (justify left)))
  (pin "i2c_sda" input (at 179.07 101.6 0) (effects (font (size 1.27 1.27)) (justify right)))
  (pin "mon0_v2" input (at 151.13 39.37 180) (effects (font (size 1.27 1.27)) (justify left)))
  (pin "mon1_v8" input (at 151.13 163.83 180) (effects (font (size 1.27 1.27)) (justify left)))
  (pin "mon1_v3" input (at 151.13 125.73 180) (effects (font (size 1.27 1.27)) (justify left)))
  (pin "mon1_v7" input (at 151.13 161.29 180) (effects (font (size 1.27 1.27)) (justify left)))
  (pin "mon0_v1" input (at 151.13 34.29 180) (effects (font (size 1.27 1.27)) (justify left)))
  (pin "mon0_v3" input (at 151.13 58.42 180) (effects (font (size 1.27 1.27)) (justify left)))
  (pin "mon1_v6" input (at 151.13 147.32 180) (effects (font (size 1.27 1.27)) (justify left)))
  (pin "mon0_v8" input (at 151.13 91.44 180) (effects (font (size 1.27 1.27)) (justify left)))
  (pin "mon1_v5" input (at 151.13 144.78 180) (effects (font (size 1.27 1.27)) (justify left))))
 (sheet
  (at 57.15 138.43)
  (size 30.48 11.43)
  (exclude_from_sim no)
  (in_bom yes)
  (on_board yes)
  (dnp no)
  (stroke (width 0.1524) (type solid))
  (fill (color 255 255 194 1.0000))
  (property "Sheetname" "+5VD regulator" (at 57.15 137.7184 0) (effects (font (size 1.27 1.27)) (justify left bottom)))
  (property "Sheetfile" "p5.0vd.kicad_sch" (at 57.658 150.622 0) (effects (font (size 1.27 1.27)) (justify left top))))
 (sheet
  (at 100.33 53.34)
  (size 30.48 16.51)
  (exclude_from_sim no)
  (in_bom yes)
  (on_board yes)
  (dnp no)
  (fields_autoplaced yes)
  (stroke (width 0.1524) (type solid))
  (fill (color 255 255 194 1.0000))
  (property "Sheetname" "+15v -15v PSC Regulators" (at 100.33 52.6284 0) (effects (font (size 1.27 1.27)) (justify left bottom)))
  (property "Sheetfile" "regs_15v.kicad_sch" (at 100.33 70.4346 0) (effects (font (size 1.27 1.27)) (justify left top)))
  (pin "isense_+15v" input (at 130.81 58.42 0) (effects (font (size 1.27 1.27)) (justify right)))
  (pin "isense_-15v" input (at 130.81 63.5 0) (effects (font (size 1.27 1.27)) (justify right))))
 (sheet
  (at 100.33 27.94)
  (size 30.48 16.51)
  (exclude_from_sim no)
  (in_bom yes)
  (on_board yes)
  (dnp no)
  (fields_autoplaced yes)
  (stroke (width 0.1524) (type solid))
  (fill (color 255 255 194 1.0000))
  (property "Sheetname" "+15v -15v DCCT Regulators" (at 100.33 27.2284 0) (effects (font (size 1.27 1.27)) (justify left bottom)))
  (property "Sheetfile" "regs_dcct_15v.kicad_sch" (at 100.33 45.0346 0) (effects (font (size 1.27 1.27)) (justify left top)))
  (pin "isense_-15v" input (at 130.81 39.37 0) (effects (font (size 1.27 1.27)) (justify right)))
  (pin "isense_+15v" input (at 130.81 34.29 0) (effects (font (size 1.27 1.27)) (justify right))))
 (sheet
  (at 100.33 121.92)
  (size 30.48 11.43)
  (exclude_from_sim no)
  (in_bom yes)
  (on_board yes)
  (dnp no)
  (stroke (width 0.1524) (type solid))
  (fill (color 255 255 194 1.0000))
  (property "Sheetname" "+3.3V regulator" (at 100.33 121.2084 0) (effects (font (size 1.27 1.27)) (justify left bottom)))
  (property "Sheetfile" "p3.3v.kicad_sch" (at 100.584 134.112 0) (effects (font (size 1.27 1.27)) (justify left top)))
  (pin "imon_hi" input (at 130.81 125.73 0) (effects (font (size 1.27 1.27)) (justify right)))
  (pin "imon_lo" input (at 130.81 128.27 0) (effects (font (size 1.27 1.27)) (justify right)))
  (pin "enb" input (at 100.33 127 180) (effects (font (size 1.27 1.27)) (justify left)))))
